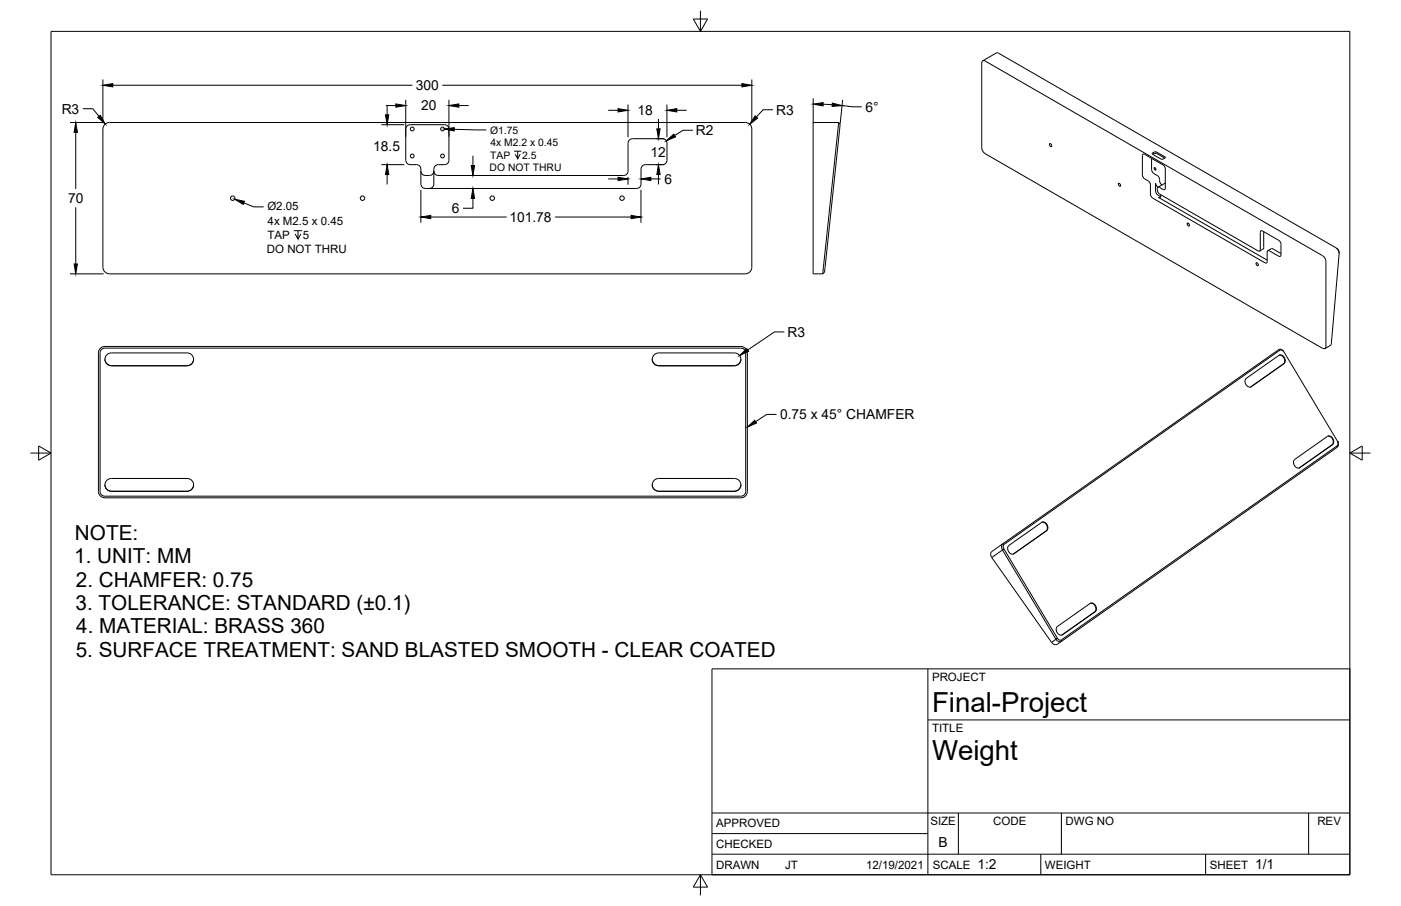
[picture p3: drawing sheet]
<svg xmlns="http://www.w3.org/2000/svg" width="432mm" height="279mm" viewBox="0 0 432 279" stroke-linecap="round" stroke-linejoin="round" font-family="sans-serif">
<!-- layer: Visible -->
<g fill="none" stroke="#000" stroke-width=".31">
<path d="M302.8 18.8h.8l104.3 60.3 .6 .7 .2 .9-.1 26.4a.64 .64 0 0 1-1 .3l-104.3-60.3-.7-1.5v-26.2zM302.9 18.8l4.2-2.5 .7 .1 104.1 60.1 .6 .8 .2 1-2.4 27.7-.3 .5-1.7 1M32.3 38.4l1.4-.6h196a2 2 0 0 1 2 2v42.6a2.04 2.04 0 0 1-2 2.1l-196-.1a2.04 2.04 0 0 1-2-2v-42.6zM137 38.5h-10.6a1.35 1.35 0 0 0-1.3 1.3v9.6a1.36 1.36 0 0 0 1.3 1.4h2a1.32 1.32 0 0 1 1.3 1.3v4.7M137 38.5a1.32 1.32 0 0 1 1.4 1.3v9.6a1.32 1.32 0 0 1-1.4 1.4M258.3 39.8l-4.7 44.7M258.3 39.7v.1M258.5 37.8l.4 .7-4.8 45.4-.5 .6M258.5 37.8l-.2 1.9M258.5 37.8h-7.9v46.7h3M129.7 52.8a1.36 1.36 0 0 0 1.3 1.3h1.4a1.32 1.32 0 0 0 1.3-1.3M133.7 52.1v4.7a1.32 1.32 0 0 1-1.3 1.3"/>
<path d="M137 50.8h-1.9a1.32 1.32 0 0 0-1.4 1.3M194.9 42.8h9.3a1.32 1.32 0 0 1 1.4 1.3v5.3a1.32 1.32 0 0 1-1.4 1.4h-5.3M194.9 42.8a1.35 1.35 0 0 0-1.3 1.3v8.7a1.35 1.35 0 0 1-1.4 1.3h-57.1a1.32 1.32 0 0 1-1.4-1.3M198.9 50.8a1.32 1.32 0 0 0-1.3 1.3v4.7a1.32 1.32 0 0 1-1.4 1.3h-65.2a1.37 1.37 0 0 1-1.3-1.3M323.5 44.3l.5 .2 .1 .6-.5-.1zM344.7 56.6l.5 .1 .1 .7-.4-.2zM354.9 48.8l.1 3.8a2.48 2.48 0 0 0 1.7 1.5M355.2 47.2l.8-.4 .5 .1 2.5 1.4v.4M355.3 47.2v.4M355.7 51.7l.4 .2 .2 .5-.5-.1zM356.3 47.2l-.2 .2-.2-.2M356.7 58.2l.2 1.1 .5 .5"/>
<path d="M356.7 54.1l.5 .5 .2 .7M356.9 57.7h.1M356.9 57.7l-.5-.5-.2-.7v2.8l.4 .6 1.1 .7M357.4 55.4l.1 .7 .6 .9M357.4 59.9l30.6 17.6 .5-.5-.1-5.4 .3-.4h.5M357.4 57.8l1.3 .7 .5-.5M357.4 57.8h-.5l-.2 .4M357.8 49h.7M359 48.8l-2.8-1.6-1 .4 2.6 1.4M359 48.8l-.5 .2M359.2 52.1v5.9M359.2 56.5l-2.3 1.3"/>
<path d="M359.2 52.1l-.2-.7-.5-.5-5.7-3.3-.5-.1-.2 .5v6.3a2.94 2.94 0 0 0 2.1 1.7l.3 .6 .1 3.6 .7 .9 34.6 19.9 .6-.1 .1-3.1 .2-.5 .5 .1 2.8 1.6M357.7 60v.7l-.7 .2 33.5 19.3M365.9 68.8l.5 .2 .1 .6-.4-.1zM389.1 71.2l5 2.9M389.5 71.4v5.1l-1.3 .9M391.8 76.7l-1 .6M391.8 76.7h.5l2.5 1.5M394.1 74.1l.5 .5 .2 .7M394.8 75.3v3.3l-.2 .4h-.5M411.9 76.5l.7 .7 .1 1M387.2 81.1l.4 .1 .2 .7-.5-.2zM31 107.3l1.2-.5 196.8 .2 1 .7 .3 1v43.4l-.7 1-1.2 .4h-196.6l-1-.6-.5-1.2v-43z"/>
<path d="M31.3 107.8l.8-.4h196.5l.8 .4 .4 .8v43.2l-.5 .9-.7 .3h-196.5l-1-.6-.3-.7v-43.1zM32.3 110.8a1.99 1.99 0 0 0 2 2M32.9 109.4l1.4-.6h23.4a1.98 1.98 0 0 1 2 2 1.98 1.98 0 0 1-2 2h-23.4a1.98 1.98 0 0 1-1.8-1.2 1.98 1.98 0 0 1 .4-2.2zM59.7 110.8a1.99 1.99 0 0 1-2 2M201 110.8a1.99 1.99 0 0 0 2 2M226.3 108.8h-23.3a1.98 1.98 0 0 0-2 2 1.98 1.98 0 0 0 2 2h23.3M226.3 108.8a1.98 1.98 0 0 1 2 2 1.98 1.98 0 0 1-2 2M228.3 110.8a1.99 1.99 0 0 1-2 2M394.2 109.6l-10.1 7.1a1.58 1.58 0 0 0-.1 1.8 1.58 1.58 0 0 0 1.6 .7M394.2 109.6a1.58 1.58 0 0 1 1.7 .7 1.58 1.58 0 0 1-.2 1.8l-10.2 7.2M394.2 109.6a1.64 1.64 0 0 1 1.5 .8 1.64 1.64 0 0 1-.1 1.8M395.6 108.4l-.8-.7-.7 .1-88.4 62.3"/>
<path d="M395.6 108.4h.1M409.2 134.5a1.64 1.64 0 0 1 1.5 .9 1.64 1.64 0 0 1-.2 1.8M410.7 137.1a1.58 1.58 0 0 0 .1-1.8 1.58 1.58 0 0 0-1.6-.7l-10.2 7.1a1.58 1.58 0 0 0-.1 1.8 1.58 1.58 0 0 0 1.7 .7M410.7 137.1l-10.3 7.2M412.2 136v.1M412.3 136.2l.2 1-.4 .7-85 59.9M412.3 136.2h.1M32.3 149.5a1.99 1.99 0 0 0 2 2M34.3 151.5h23.4M34.3 151.5a1.98 1.98 0 0 1-2-2 1.98 1.98 0 0 1 2-1.9h23.4a1.98 1.98 0 0 1 2 1.9 1.98 1.98 0 0 1-2 2M59.7 149.5a1.99 1.99 0 0 1-2 2M201 149.5a1.99 1.99 0 0 0 2 2"/>
<path d="M203 151.5h23.3M226.3 147.6h-23.3a1.98 1.98 0 0 0-2 1.9 1.98 1.98 0 0 0 2 2M226.3 147.6a1.98 1.98 0 0 1 2 1.9 1.98 1.98 0 0 1-2 2 2.06 2.06 0 0 0 2-2M400.4 144.3h.1M305.7 170.1a1.29 1.29 0 0 0 0 1.8l18.7 26.5a1.17 1.17 0 0 0 1.4 .3l1.3-.9M309 169.6l16.5 27.5 .7 .7h.9M309 169.6h.1M309.1 167.7l-.4 .7 .3 1.2M309.4 167.9l85.2-60 .6 .1 .5 .5 16.7 27.9-.2 1-85.2 60h-.6l-.4-.4-16.6-27.8-.2-.9zM310.9 168.2l10.2-7.1a1.58 1.58 0 0 1 1.6 .7 1.58 1.58 0 0 1-.1 1.8l-10.3 7.3M310.9 168.2a1.58 1.58 0 0 0-.1 1.8 1.58 1.58 0 0 0 1.7 .8M321.1 161.1a1.64 1.64 0 0 1 1.5 .9 1.64 1.64 0 0 1-.2 1.7"/>
<path d="M325.9 193.2a1.58 1.58 0 0 0-.1 1.8 1.58 1.58 0 0 0 1.6 .7M327.3 195.8h.1M336 186.1l-10.1 7.1M336 186.1a1.58 1.58 0 0 1 1.7 .7 1.58 1.58 0 0 1-.1 1.8l-10.3 7.3M336 186.1a1.64 1.64 0 0 1 1.6 .8 1.64 1.64 0 0 1-.2 1.8"/>
<circle cx="127.1" cy="39.8" r=".58"/>
<circle cx="136.4" cy="39.8" r=".58"/>
<circle cx="127.1" cy="48.1" r=".58"/>
<circle cx="136.4" cy="48.1" r=".58"/>
<circle cx="71.7" cy="61.1" r=".69"/>
<circle cx="111.7" cy="61.1" r=".69"/>
<circle cx="151.7" cy="61.1" r=".69"/>
<circle cx="191.7" cy="61.1" r=".69"/>
</g>
<!-- layer: Visible Narrow -->
<g fill="none" stroke="#000" stroke-width=".31">
<path d="M385.6 119.3l-.2 .1M394.1 107.8l.4 .2M395.7 112.1l-.1 .1M410.7 137.1l-.2 .1M412.1 137.5v.4M400.6 144.3h-.2M309 169.6l-3.3 2.3M309.1 167.7l.4 .2M309.4 169.3l-.4 .3M312.5 170.8l-.2 .1M322.6 163.7h-.2M325.9 196.8l-.5 .3"/>
<path d="M325.9 196.9l-1.8 1.2M327.1 197.3v.5M327.4 195.8l-.1 .1M337.5 188.6l-.1 .1"/>
</g>
<!-- layer: Border -->
<path d="M15.7 9.7h400.3v260.1h-400.3zM213.7 5.9h4.4l-2.2 3.8zM215.9 3.3v6.4M9.4 139.7h6.3M11.9 137.5l3.8 2.2-3.8 2.2zM416 139.7h6.4M416 139.7l3.8-2.2v4.4zM215.9 269.8l2.2 3.8h-4.4zM215.9 269.8v6.3" fill="none" stroke="#000" stroke-width=".31"/>
<!-- layer: Titleblock -->
<path d="M219.4 206.3h196.6v63.5h-196.6zM286 206.3v63.5M286 222h130M219.4 257.1h66.6M219.4 250.7h196.6M295.4 250.7v12.7M327.1 250.7v12.7M403.3 250.7v12.7M219.4 263.4h196.6M320.8 263.4v6.4M371.6 263.4v6.4" fill="none" stroke="#000" stroke-width=".31"/>
<!-- layer: Dimensions -->
<g fill="none" stroke="#000" stroke-width=".31">
<path d="M21.6 37.8h10.3M25.5 33.5h3.1l1.9 2.4M31.7 24.5v13.5M34.8 26.3h92.3M117.5 38.5h7.1M119 32.6h3M119.3 32.4v3M125.1 30.8v11.4M136.3 26.3h92.4M138.4 30.8v11.4M141.4 32.6h3.1M187.5 34h3"/>
<path d="M193.5 32.2v10.1M202.9 36.7v3M205.5 32.2v10.1M208.6 34h3M231.7 24.5v13.5M238.3 33.8h-3.1l-2.1 2.3M250.6 30.3v7.7M253.7 32.1l2.8 .2M259.5 32.6l3.1 .3M259.7 30.8l-.7 7.3M262.6 32.9h3M23.3 40.8v17.5"/>
<path d="M117.5 50.8h7.1M119.3 53.8v3.1M129.7 58.6v10.1M145.8 48v3.1M187.5 55.2h3M193.5 54.6v2.4M197.5 58.6v10.1M200.6 55.2h3M202.2 50.8h2.5M202.2 42.8h2.5M202.9 53.8v3.1M213.6 40.2h-3.1l-2.6 1.6"/>
<path d="M23.3 63.9v17.5M132.8 66.9h23.4M145.8 61.2v3h-3.1M171.1 66.9h23.4M21.6 84.5h10.3"/>
</g>
<g fill="#000" stroke="#000" stroke-width=".31">
<path d="M30.1 36.2l.8-.6 1.5 2.6zM31.7 26.3l3.1-.5v1zM118.8 35.4h1l-.5 3.1zM122 32l3.1 .6-3.1 .5zM138.4 32.6l3-.6v1.1zM190.5 33.5l3 .5-3 .5zM202.4 39.7h1.1l-.6 3.1zM205.5 34l3.1-.5v1zM228.7 25.8l3 .5-3 .5zM232.7 35.7l.8 .7-2.4 1.9zM250.6 32.1l3.1-.5v1.1zM256.5 31.8l3 .8-3 .2z"/>
<path d="M23.3 37.8l.6 3h-1.1zM119.3 50.8l.5 3h-1zM145.2 51.1h1.1l-.5 3zM190.5 54.7l3 .5-3 .5zM197.5 55.2l3.1-.5v1zM202.9 50.8l.6 3h-1.1zM205.4 43.4l2.3-2 .5 .8zM129.7 66.9l3.1-.5v1zM145.8 58.1l.5 3.1h-1.1zM194.5 66.4l3 .5-3 .5zM22.8 81.4h1.1l-.6 3.1z"/>
</g>
<!-- layer: Annotations -->
<path d="M140 39.9l9.9 .2M158.4 46.6h2.3M159.6 46.6v2.3l-.8-1.4M160.3 47.5l-.7 1.4M75.1 62.6l3.1 1.2h3.1M90.6 71.1h2.5M91.8 71.1v2.6l-.8-1.5M92.7 72.2l-.9 1.5M241.7 102.4h-3l-8.2 5.5M239.3 127.8h-3l-3.4 2.2" fill="none" stroke="#000" stroke-width=".31"/>
<path d="M137 39.8l3-.4v1zM72.3 61.4l3 .7-.3 .9zM227.9 109.6l2.3-2.1 .5 .9zM230.3 131.7l2.3-2.1 .6 .9z" fill="#000" stroke="#000" stroke-width=".31"/>
<g font-size="8.5">
<text x="287.3" y="219.5">Final-Project</text>
<text x="287.3" y="234.5">Weight</text>
</g>
<g font-size="6.4">
<text x="23.1" y="166.6">NOTE:</text>
<text x="22.9" y="173.7">1. UNIT: MM</text>
<text x="23.4" y="180.9">2. CHAMFER: 0.75</text>
<text x="23.3" y="188.1">3. TOLERANCE: STANDARD (±0.1)</text>
<text x="23.5" y="195.3">4. MATERIAL: BRASS 360</text>
<text x="23.3" y="202.5">5. SURFACE TREATMENT: SAND BLASTED SMOOTH - CLEAR COATED</text>
</g>
<g font-size="4.3">
<text x="128.2" y="27.8">300</text>
<text x="19" y="35">R3</text>
<text x="129.8" y="34.1">20</text>
<text x="196.5" y="35.5">18</text>
<text x="239.2" y="35.3">R3</text>
<text x="266.7" y="34.4">6°</text>
<text x="214.5" y="41.7">R2</text>
<text x="115" y="46.5">18.5</text>
<text x="200.5" y="48.3">12</text>
<text x="204.8" y="56.7">6</text>
<text x="21" y="62.6">70</text>
<text x="139.3" y="65.7">6</text>
<text x="157" y="68.4">101.78</text>
<text x="242.7" y="103.9">R3</text>
<text x="240.4" y="129.3">0.75 x 45° CHAMFER</text>
<text x="289.3" y="261.2">B</text>
<text x="301.2" y="268.1">1:2</text>
<text x="386.8" y="268.1">1/1</text>
</g>
<g font-size="3.5">
<text x="82.4" y="64.9">Ø2.05</text>
<text x="82.5" y="69.3">4x M2.5 x 0.45</text>
<text x="82.4" y="73.7">TAP</text>
<text x="93.4" y="73.7">5</text>
<text x="82.3" y="78.1">DO NOT THRU</text>
<text x="287.3" y="210.1">PROJECT</text>
<text x="287.3" y="225.8">TITLE</text>
<text x="220.7" y="255.2">APPROVED</text>
<text x="286.7" y="254.5">SIZE</text>
<text x="306.1" y="254.5">CODE</text>
<text x="328.4" y="254.5">DWG NO</text>
<text x="406" y="254.5">REV</text>
<text x="220.7" y="261.5">CHECKED</text>
<text x="220.7" y="267.9">DRAWN</text>
<text x="242" y="267.9">JT</text>
<text x="267" y="267.9">12/19/2021</text>
<text x="287.5" y="267.9">SCALE</text>
<text x="322.1" y="267.9">WEIGHT</text>
<text x="372.9" y="267.9">SHEET</text>
</g>
<g font-size="3.2">
<text x="151" y="41.3">Ø1.75</text>
<text x="151.1" y="45.1">4x M2.2 x 0.45</text>
<text x="150.9" y="52.8">DO NOT THRU</text>
<text x="151.1" y="48.9">TAP</text>
<text x="160.9" y="48.9">2.5</text>
</g>
</svg>
